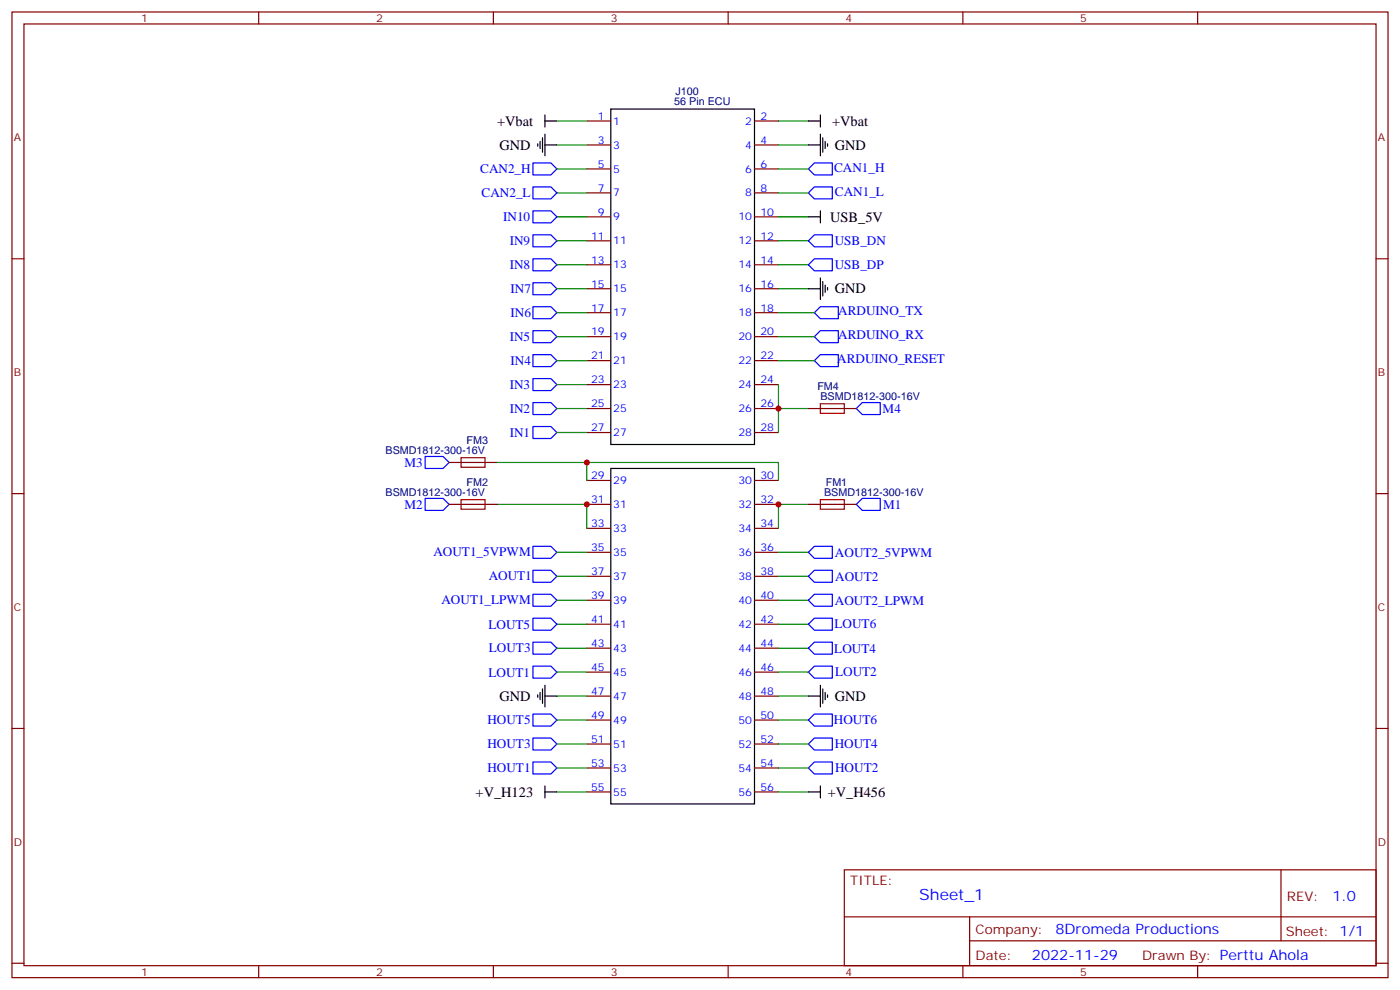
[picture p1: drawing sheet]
<svg xmlns="http://www.w3.org/2000/svg" width="412mm" height="292mm" viewBox="0 0 412 292" stroke-linecap="round" stroke-linejoin="round" font-family="sans-serif">
<g fill="none" stroke="#870000" stroke-width=".35">
<path d="M3.5 3.5h405.4v284.4h-405.4zM7.1 7.1h398.2v277.2h-398.2zM76.2 3.5v3.6M145.3 3.5v3.6M214.5 3.5v3.6M283.6 3.5v3.6M352.8 3.5v3.6M172.9 35.6h7M222.2 35.6h7.1M172.9 42.7h7M172.9 49.7h7M172.9 56.8h7"/>
<path d="M222.2 42.7h7.1M222.2 49.7h7.1M222.2 56.8h7.1M3.5 76.2h3.6M172.9 63.9h7M172.9 70.9h7M172.9 78h7M222.2 63.9h7.1M222.2 70.9h7.1M222.2 78h7.1M405.3 76.2h3.6M172.9 85h7"/>
<path d="M172.9 92.1h7M172.9 99.1h7M222.2 85h7.1M222.2 92.1h7.1M222.2 99.1h7.1M172.9 106.2h7M172.9 113.2h7M222.2 106.2h7.1M222.2 113.2h7.1M132.3 136.2h14.1M172.9 120.3h7M172.9 127.4h7"/>
<path d="M222.2 120.3h7.1M222.2 127.4h7.1M238.1 120.3h14.1M3.5 145.3h3.6M132.3 148.5h14.1M172.9 141.5h7M172.9 148.5h7M172.9 155.6h7M222.2 141.5h7.1M222.2 148.5h7.1M222.2 155.6h7.1M238.1 148.5h14.1"/>
<path d="M405.3 145.3h3.6M172.9 162.6h7M172.9 169.7h7M172.9 176.7h7M222.2 162.6h7.1M222.2 169.7h7.1M222.2 176.7h7.1M172.9 183.8h7M172.9 190.9h7M172.9 197.9h7M222.2 183.8h7.1M222.2 190.9h7.1"/>
<path d="M222.2 197.9h7.1M3.5 214.5h3.6M172.9 205h7M172.9 212h7M172.9 219.1h7M222.2 205h7.1M222.2 212h7.1M222.2 219.1h7.1M405.3 214.5h3.6M172.9 226.1h7M172.9 233.2h7M222.2 226.1h7.1"/>
<path d="M222.2 233.2h7.1M248.7 256.1h156.6v28.2h-156.6zM377.3 256.1v20.9M248.7 270h156.5M285.6 277h119.6M285.6 270v14.1M3.5 283.6h3.6M76.2 284.3v3.6M145.3 284.3v3.6M214.5 284.3v3.6M283.6 284.3v3.6M352.8 284.3v3.6"/>
<path d="M405.3 283.6h3.6"/>
</g>
<g fill="none" stroke="#000" stroke-width=".35">
<path d="M160.5 35.6h3.5M160.5 33.9v3.5M160.5 39.5v6.4M179.9 32.1h42.3v98.8h-42.3zM238.1 35.6h3.6M241.7 33.9v3.5M241.7 39.5v6.4M158.4 42.3v.7M159.1 41.6v2.1M159.8 40.6v4.2M160.5 42.7h3.5M238.1 42.7h3.6"/>
<path d="M242.4 40.6v4.2M243.1 41.6v2.1M243.8 42.3v.7M238.1 63.9h3.6M241.7 62.1v3.5M238.1 85h3.6M241.7 81.8v6.4M242.4 82.9v4.2M243.1 84v2.1M243.8 84.7v.7M179.9 137.9h42.3v98.8h-42.3zM158.4 204.6v.7"/>
<path d="M159.1 203.9v2.1M159.8 202.8v4.3M160.5 201.8v6.3M160.5 205h3.5M238.1 205h3.6M241.7 201.8v6.3M242.4 202.8v4.3M243.1 203.9v2.1M243.8 204.6v.7M160.5 231.4v3.5M160.5 233.2h3.5M238.1 233.2h3.6"/>
<path d="M241.7 231.4v3.5"/>
</g>
<g fill="none" stroke="#008700" stroke-width=".35">
<path d="M164 35.6h8.9M229.3 35.6h8.8M164 56.8h8.9M164 49.7h8.9M164 42.7h8.9M229.3 56.8h8.8M229.3 49.7h8.8M229.3 42.7h8.8M164 78h8.9M164 70.9h8.9M164 63.9h8.9M229.3 78h8.8"/>
<path d="M229.3 70.9h8.8M229.3 63.9h8.8M164 99.1h8.9M164 92.1h8.9M164 85h8.9M229.3 99.1h10.6M229.3 92.1h10.6M229.3 85h8.8M164 113.2h8.9M164 106.2h8.9M229.3 113.2v7.1h8.8M229.3 106.2h10.6"/>
<path d="M146.4 136.2h82.9v5.3M164 127.4h8.9M164 120.3h8.9M172.9 136.2v5.3M229.3 120.3v7.1M146.4 148.5h26.5v7.1M238.1 148.5h-8.8v7.1M164 169.7h8.9M164 176.7h8.9M164 162.6h8.9M229.3 169.7h8.8M229.3 176.7h8.8"/>
<path d="M229.3 162.6h8.8M164 197.9h8.9M164 190.9h8.9M164 183.8h8.9M229.3 197.9h8.8M229.3 190.9h8.8M229.3 183.8h8.8M164 219.1h8.9M164 212h8.9M164 205h8.9M229.3 219.1h8.8M229.3 212h8.8"/>
<path d="M229.3 205h8.8M164 226.1h8.9M164 233.2h8.9M229.3 226.1h8.8M229.3 233.2h8.8"/>
</g>
<g fill="none" stroke="#00f" stroke-width=".35">
<path d="M157 55h5.3l1.7 1.8-1.7 1.8h-5.3zM157 48h5.3l1.7 1.7-1.7 1.8h-5.3zM238.1 49.7l1.8-1.7h5.3v3.5h-5.3zM238.1 56.8l1.8-1.8h5.3v3.6h-5.3zM157 76.2h5.3l1.7 1.8-1.7 1.7h-5.3zM157 69.1h5.3l1.7 1.8-1.7 1.8h-5.3zM157 62.1h5.3l1.7 1.8-1.7 1.7h-5.3zM239.9 76.2h5.3v3.5h-5.3l-1.8-1.7zM239.9 69.1h5.3v3.6h-5.3l-1.8-1.8zM157 97.4h5.3l1.7 1.7-1.7 1.8h-5.3zM157 90.3h5.3l1.7 1.8-1.7 1.7h-5.3zM157 83.3h5.3l1.7 1.7-1.7 1.8h-5.3z"/>
<path d="M239.9 92.1l1.8-1.8h5.2v3.5h-5.2zM239.9 99.1l1.8-1.7h5.2v3.5h-5.2zM157 118.5h5.3l1.7 1.8-1.7 1.8h-5.3zM157 111.5h5.3l1.7 1.7-1.7 1.8h-5.3zM157 104.4h5.3l1.7 1.8-1.7 1.7h-5.3zM239.9 106.2l1.8-1.8h5.2v3.5h-5.2zM254 118.5h5.3v3.6h-5.3l-1.8-1.8zM125.2 134.4h5.3l1.8 1.8-1.8 1.7h-5.3zM157 125.6h5.3l1.7 1.8-1.7 1.7h-5.3zM125.2 146.8h5.3l1.8 1.7-1.8 1.8h-5.3zM252.2 148.5l1.8-1.7h5.3v3.5h-5.3zM157 167.9h5.3l1.7 1.8-1.7 1.7h-5.3z"/>
<path d="M157 175h5.3l1.7 1.7-1.7 1.8h-5.3zM157 160.9h5.3l1.7 1.7-1.7 1.8h-5.3zM238.1 169.7l1.8-1.8h5.3v3.5h-5.3zM238.1 176.7l1.8-1.7h5.3v3.5h-5.3zM238.1 162.6l1.8-1.7h5.3v3.5h-5.3zM157 196.1h5.3l1.7 1.8-1.7 1.8h-5.3zM157 189.1h5.3l1.7 1.8-1.7 1.7h-5.3zM157 182h5.3l1.7 1.8-1.7 1.8h-5.3zM238.1 183.8l1.8-1.8h5.3v3.6h-5.3zM239.9 189.1h5.3v3.5h-5.3l-1.8-1.7zM239.9 196.1h5.3v3.6h-5.3l-1.8-1.8zM157 217.3h5.3l1.7 1.8-1.7 1.7h-5.3z"/>
<path d="M157 210.3h5.3l1.7 1.7-1.7 1.8h-5.3zM239.9 217.3h5.3v3.5h-5.3l-1.8-1.7zM239.9 210.3h5.3v3.5h-5.3l-1.8-1.8zM157 224.4h5.3l1.7 1.7-1.7 1.8h-5.3zM238.1 226.1l1.8-1.7h5.3v3.5h-5.3z"/>
</g>
<path d="M241.7 118.9h7v2.8h-7zM135.8 134.8h7.1v2.8h-7.1zM135.8 147.1h7.1v2.8h-7.1zM241.7 147.1h7v2.8h-7z" fill="none" stroke="#a10000" stroke-width=".35"/>
<g fill="#c00">
<circle cx="172.9" cy="136.2" r=".88"/>
<circle cx="229.3" cy="120.3" r=".88"/>
<circle cx="229.3" cy="148.5" r=".88"/>
<circle cx="172.9" cy="148.5" r=".88"/>
</g>
<text font-size="4.6" fill="#00f" x="270.8" y="265.1">Sheet_1</text>
<g font-size="4.2">
<text x="146.5" y="37">+Vbat</text>
<text x="245.1" y="37">+Vbat</text>
<text x="147.1" y="44.1">GND</text>
<text x="245.9" y="44.1">GND</text>
<text x="244.6" y="65.3">USB_5V</text>
<text x="245.9" y="86.4">GND</text>
<text x="147.1" y="206.4">GND</text>
<text x="245.9" y="206.3">GND</text>
<text x="140.1" y="234.6">+V_H123</text>
<text x="243.8" y="234.6">+V_H456</text>
</g>
<g font-size="4.2" fill="#00f">
<text x="392.5" y="265.4">1.0</text>
<text x="310.9" y="274.9">8Dromeda Productions</text>
<text x="304" y="282.7">2022-11-29</text>
</g>
<g font-size="3.9" fill="#00f">
<text x="141.5" y="51">CAN2_H</text>
<text x="245.7" y="50.7">CAN1_H</text>
<text x="141.9" y="58">CAN2_L</text>
<text x="246" y="57.8">CAN1_L</text>
<text x="148.2" y="65.2">IN10</text>
<text x="150.1" y="72.2">IN9</text>
<text x="245.9" y="72.1">USB_DN</text>
<text x="150.1" y="79.3">IN8</text>
<text x="245.9" y="79.1">USB_DP</text>
<text x="150.4" y="86.3">IN7</text>
<text x="150.4" y="93.4">IN6</text>
<text x="246.9" y="92.8">ARDUINO_TX</text>
<text x="150.1" y="100.4">IN5</text>
<text x="246.9" y="99.8">ARDUINO_RX</text>
<text x="150.4" y="107.5">IN4</text>
<text x="246.6" y="106.9">ARDUINO_RESET</text>
<text x="150.1" y="114.6">IN3</text>
<text x="150.1" y="121.6">IN2</text>
<text x="260" y="121.5">M4</text>
<text x="150.1" y="128.7">IN1</text>
<text x="119.1" y="137.4">M3</text>
<text x="119.1" y="149.7">M2</text>
<text x="260.1" y="149.8">M1</text>
<text x="127.7" y="163.8">AOUT1_5VPWM</text>
<text x="246" y="163.9">AOUT2_5VPWM</text>
<text x="143.9" y="170.8">AOUT1</text>
<text x="246" y="171">AOUT2</text>
<text x="130" y="178">AOUT1_LPWM</text>
<text x="246" y="178.1">AOUT2_LPWM</text>
<text x="143.9" y="185.1">LOUT5</text>
<text x="245.8" y="185">LOUT6</text>
<text x="144" y="192.1">LOUT3</text>
<text x="245.8" y="192.2">LOUT4</text>
<text x="143.9" y="199.2">LOUT1</text>
<text x="246" y="199.1">LOUT2</text>
<text x="143.6" y="213.2">HOUT5</text>
<text x="245.6" y="213.3">HOUT6</text>
<text x="143.6" y="220.3">HOUT3</text>
<text x="245.9" y="220.3">HOUT4</text>
<text x="143.6" y="227.3">HOUT1</text>
<text x="246" y="227.3">HOUT2</text>
</g>
<g font-size="3.9" fill="#800">
<text x="250.5" y="260.7">TITLE:</text>
<text x="379.1" y="265.4">REV:</text>
<text x="287.4" y="274.9">Company:</text>
<text x="378.7" y="275.5">Sheet: 1/1</text>
<text x="287.4" y="282.6">Date:</text>
<text x="336.4" y="282.7">Drawn By: Perttu Ahola</text>
</g>
<g font-size="3.2" fill="#800">
<text x="41.6" y="6.5">1</text>
<text x="110.8" y="6.5">2</text>
<text x="179.9" y="6.5">3</text>
<text x="249.1" y="6.5">4</text>
<text x="318.2" y="6.5">5</text>
<text x="4.1" y="41.6">A</text>
<text x="405.9" y="41.6">A</text>
<text x="4.1" y="110.8">B</text>
<text x="405.9" y="110.8">B</text>
<text x="4.1" y="179.9">C</text>
<text x="405.9" y="179.9">C</text>
<text x="4.1" y="249.1">D</text>
<text x="405.9" y="249.1">D</text>
<text x="41.6" y="287.3">1</text>
<text x="110.8" y="287.3">2</text>
<text x="179.9" y="287.3">3</text>
<text x="249.1" y="287.3">4</text>
<text x="318.2" y="287.3">5</text>
</g>
<g font-size="3.2" fill="#000080">
<text x="198.9" y="27.9">J100</text>
<text x="198.6" y="31">56 Pin ECU</text>
<text x="240.8" y="114.9">FM4</text>
<text x="241.7" y="117.9">BSMD1812-300-16V</text>
<text x="137.4" y="130.8">FM3</text>
<text x="113.6" y="133.8">BSMD1812-300-16V</text>
<text x="137.4" y="143.1">FM2</text>
<text x="243.2" y="143.1">FM1</text>
<text x="113.6" y="146.1">BSMD1812-300-16V</text>
<text x="242.8" y="146">BSMD1812-300-16V</text>
</g>
<g font-size="3.2" fill="#00f">
<text x="176.1" y="35.3">1</text>
<text x="224" y="35.3">2</text>
<text x="180.6" y="36.7">1</text>
<text x="219.5" y="36.7">2</text>
<text x="176.1" y="42.3">3</text>
<text x="180.6" y="43.7">3</text>
<text x="219.5" y="43.7">4</text>
<text x="224" y="42.3">4</text>
<text x="176.1" y="49.4">5</text>
<text x="180.6" y="50.8">5</text>
<text x="219.5" y="50.8">6</text>
<text x="224" y="49.4">6</text>
<text x="176.1" y="56.4">7</text>
<text x="180.6" y="57.9">7</text>
<text x="219.5" y="57.9">8</text>
<text x="224" y="56.4">8</text>
<text x="176.1" y="63.5">9</text>
<text x="180.6" y="64.9">9</text>
<text x="217.5" y="64.9">10</text>
<text x="224" y="63.5">10</text>
<text x="174.1" y="70.6">11</text>
<text x="180.6" y="72">11</text>
<text x="217.5" y="72">12</text>
<text x="224" y="70.6">12</text>
<text x="174.1" y="77.6">13</text>
<text x="224" y="77.6">14</text>
<text x="180.6" y="79">13</text>
<text x="217.5" y="79">14</text>
<text x="174.1" y="84.7">15</text>
<text x="180.6" y="86.1">15</text>
<text x="217.5" y="86.1">16</text>
<text x="224" y="84.7">16</text>
<text x="174.1" y="91.7">17</text>
<text x="180.6" y="93.1">17</text>
<text x="217.5" y="93.1">18</text>
<text x="224" y="91.7">18</text>
<text x="174.1" y="98.8">19</text>
<text x="180.6" y="100.2">19</text>
<text x="217.5" y="100.2">20</text>
<text x="224" y="98.8">20</text>
<text x="174.1" y="105.8">21</text>
<text x="180.6" y="107.2">21</text>
<text x="217.5" y="107.2">22</text>
<text x="224" y="105.8">22</text>
<text x="174.1" y="112.9">23</text>
<text x="224" y="112.9">24</text>
<text x="174.1" y="119.9">25</text>
<text x="180.6" y="114.3">23</text>
<text x="217.5" y="114.3">24</text>
<text x="224" y="119.9">26</text>
<text x="180.6" y="121.4">25</text>
<text x="217.5" y="121.4">26</text>
<text x="174.1" y="127">27</text>
<text x="180.6" y="128.4">27</text>
<text x="217.5" y="128.4">28</text>
<text x="224" y="127">28</text>
<text x="174.1" y="141.1">29</text>
<text x="180.6" y="142.5">29</text>
<text x="217.5" y="142.5">30</text>
<text x="224" y="141.1">30</text>
<text x="174.1" y="148.2">31</text>
<text x="180.6" y="149.6">31</text>
<text x="217.5" y="149.6">32</text>
<text x="224" y="148.2">32</text>
<text x="174.1" y="155.2">33</text>
<text x="224" y="155.2">34</text>
<text x="180.6" y="156.6">33</text>
<text x="217.5" y="156.6">34</text>
<text x="174.1" y="162.3">35</text>
<text x="180.6" y="163.7">35</text>
<text x="217.5" y="163.7">36</text>
<text x="224" y="162.3">36</text>
<text x="174.1" y="169.3">37</text>
<text x="180.6" y="170.7">37</text>
<text x="217.5" y="170.7">38</text>
<text x="224" y="169.3">38</text>
<text x="174.1" y="176.4">39</text>
<text x="180.6" y="177.8">39</text>
<text x="217.5" y="177.8">40</text>
<text x="224" y="176.4">40</text>
<text x="174.1" y="183.4">41</text>
<text x="180.6" y="184.9">41</text>
<text x="217.5" y="184.9">42</text>
<text x="224" y="183.4">42</text>
<text x="174.1" y="190.5">43</text>
<text x="180.6" y="191.9">43</text>
<text x="217.5" y="191.9">44</text>
<text x="224" y="190.5">44</text>
<text x="174.1" y="197.6">45</text>
<text x="224" y="197.6">46</text>
<text x="180.6" y="199">45</text>
<text x="217.5" y="199">46</text>
<text x="174.1" y="204.6">47</text>
<text x="180.6" y="206">47</text>
<text x="217.5" y="206">48</text>
<text x="224" y="204.6">48</text>
<text x="174.1" y="211.7">49</text>
<text x="180.6" y="213.1">49</text>
<text x="217.5" y="213.1">50</text>
<text x="224" y="211.7">50</text>
<text x="174.1" y="218.7">51</text>
<text x="180.6" y="220.1">51</text>
<text x="217.5" y="220.1">52</text>
<text x="224" y="218.7">52</text>
<text x="174.1" y="225.8">53</text>
<text x="180.6" y="227.2">53</text>
<text x="217.5" y="227.2">54</text>
<text x="224" y="225.8">54</text>
<text x="174.1" y="232.8">55</text>
<text x="224" y="232.8">56</text>
<text x="180.6" y="234.2">55</text>
<text x="217.5" y="234.2">56</text>
</g>
</svg>
